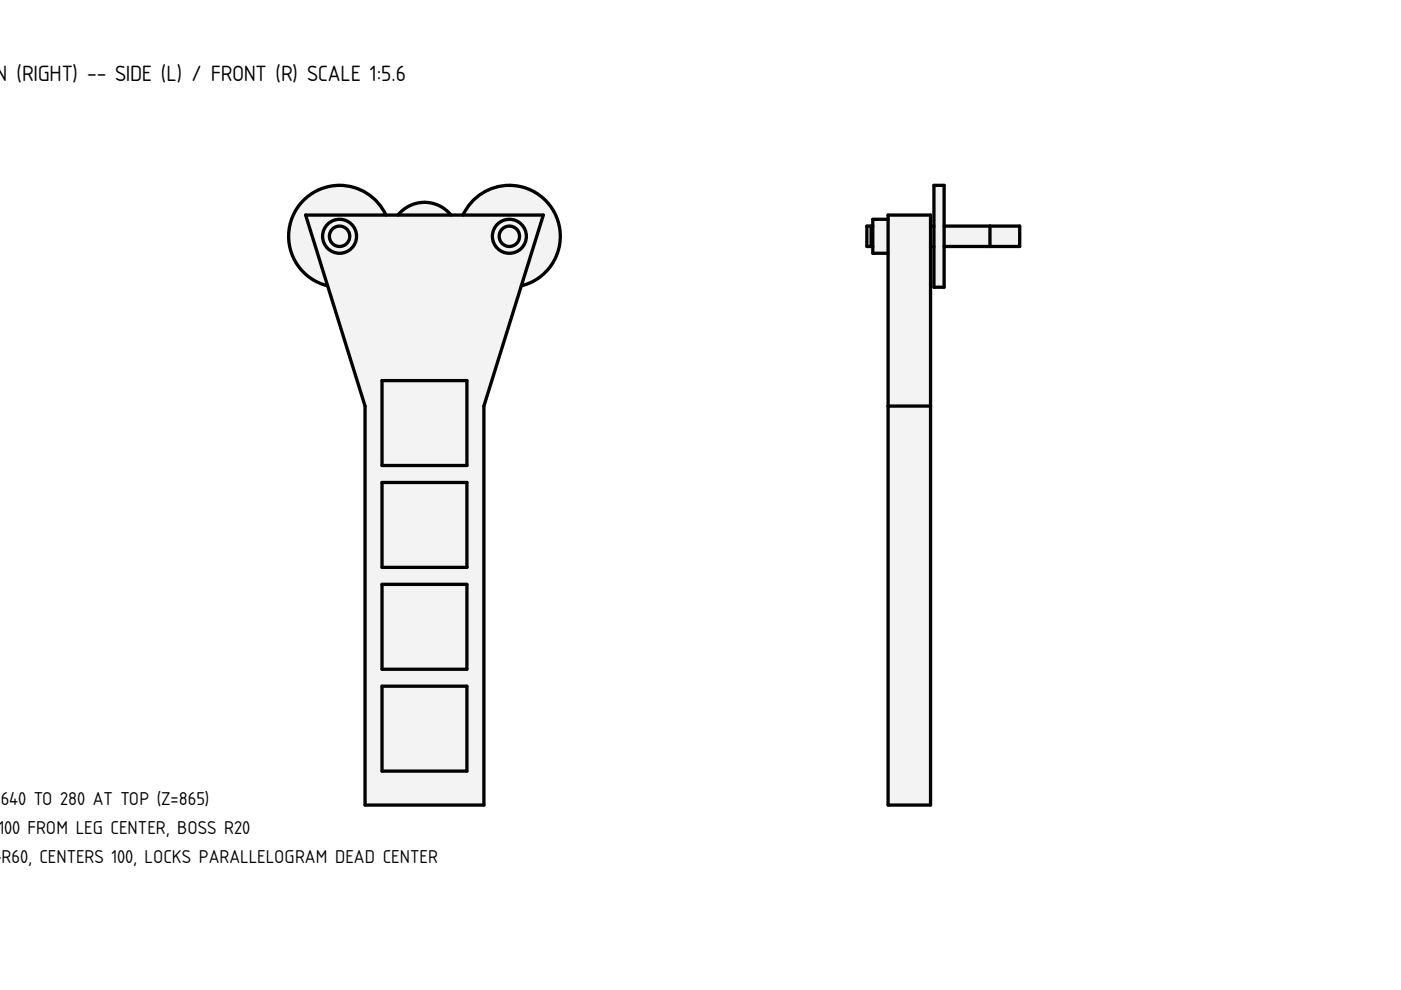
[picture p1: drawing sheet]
<svg xmlns="http://www.w3.org/2000/svg" width="297mm" height="210mm" viewBox="0 0 297 210" stroke-linecap="round" stroke-linejoin="round" font-family="sans-serif">
<g fill="#f1f3f5">
<path d="M64.4 42.4a10.8 10.8 0 0 1 17.4 3.2h2.6a7.2 7.2 0 0 1 11.2 0h2.6a10.8 10.8 0 0 1 18.1-2.4 10.8 10.8 0 0 1-5.8 17.4l-7.9 25.5v84.6h-25.2v-84.6l-7.9-25.5a10.8 10.8 0 0 1-5.1-18.2z" fill-rule="evenodd"/>
<path d="M64.8 45.6h50.4l-12.6 40.5v84.6h-25.2v-84.6z" fill-rule="evenodd"/>
<path d="M81 123.9h18v18h-18z" fill-rule="evenodd"/>
<path d="M81 102.3h18v18h-18z" fill-rule="evenodd"/>
<path d="M81 80.7h18v18h-18z" fill-rule="evenodd"/>
<path d="M81 145.5h18v18h-18z" fill-rule="evenodd"/>
<path d="M64.4 42.4a10.8 10.8 0 0 1 17.4 3.2h-17l4.7 15a10.8 10.8 0 0 1-5.1-18.2z" fill-rule="evenodd"/>
<path d="M100 42.8a10.8 10.8 0 0 1 17.3 1.8 10.8 10.8 0 0 1-6.8 16l4.7-15h-17l.5-1z" fill-rule="evenodd"/>
<path d="M84.9 45a7.2 7.2 0 0 1 10.7 .6h-11.2z" fill-rule="evenodd"/>
<circle cx="72" cy="50.1" r="3.6"/>
<circle cx="108" cy="50.1" r="3.6"/>
<circle cx="108" cy="50.1" r="2.16"/>
<circle cx="72" cy="50.1" r="2.16"/>
</g>
<g fill="none" stroke="#000" stroke-width=".7">
<path d="M64.8 45.6h50.4l-12.6 40.5v84.6h-25.2v-84.6zM81.8 45.6a10.8 10.8 0 0 0-18.1-2.4 10.8 10.8 0 0 0 5.8 17.4M84.4 45.6a7.2 7.2 0 0 1 11.2 0M98.2 45.6a10.8 10.8 0 0 1 18.1-2.4 10.8 10.8 0 0 1-5.8 17.4M81 80.7h18v18h-18zM81 102.3h18v18h-18zM81 123.9h18v18h-18zM81 145.5h18v18h-18z"/>
<circle cx="72" cy="50.1" r="3.6"/>
<circle cx="72" cy="50.1" r="2.16"/>
<circle cx="108" cy="50.1" r="3.6"/>
<circle cx="108" cy="50.1" r="2.16"/>
</g>
<g fill="#f1f3f5">
<path d="M185.1 46.5h3.2v-.9h9v2.3h.7v-8.6h2.2v8.6h16v4.4h-16v8.6h-2.2v-8.6h-.7v118.4h-9v-117h-3.2v-1.4h-1.3v-4.4h1.3z" fill-rule="evenodd"/>
<path d="M188.3 86.1h9v84.6h-9z" fill-rule="evenodd"/>
<path d="M188.3 45.6h9v40.5h-9z" fill-rule="evenodd"/>
<path d="M198 39.3h2.2v21.6h-2.2z" fill-rule="evenodd"/>
<path d="M200.2 47.9h9.7v4.4h-9.7z" fill-rule="evenodd"/>
<path d="M209.9 47.9h6.3v4.4h-6.3z" fill-rule="evenodd"/>
<path d="M185.1 46.5h3.2v7.2h-3.2z" fill-rule="evenodd"/>
<path d="M183.8 47.9h.9v4.4h-.9z" fill-rule="evenodd"/>
<path d="M197.3 47.9h.7v4.4h-.7z" fill-rule="evenodd"/>
<path d="M184.7 47.9h.4v4.4h-.4z" fill-rule="evenodd"/>
</g>
<path d="M198 39.3h2.2v21.6h-2.2zM184.7 47.9v4.4M185.1 47.9h-1.3v4.4h1.3M188.3 45.6h9v125.1h-9zM188.3 46.5h-3.2v7.2h3.2M197.3 47.9h.7M197.3 52.3h.7M200.2 47.9h16v4.4h-16M209.9 47.9v4.4M188.3 86.1h9" fill="none" stroke="#000" stroke-width=".7"/>
<text font-size="4.4" x="-.9" y="17.1">N (RIGHT) -- SIDE (L) / FRONT (R) SCALE 1:5.6</text>
<g font-size="3.7">
<text x=".1" y="170.6">640 TO 280 AT TOP (Z=865)</text>
<text x="-.3" y="176.8">100 FROM LEG CENTER, BOSS R20</text>
<text x=".3" y="183">R60, CENTERS 100, LOCKS PARALLELOGRAM DEAD CENTER</text>
</g>
</svg>
